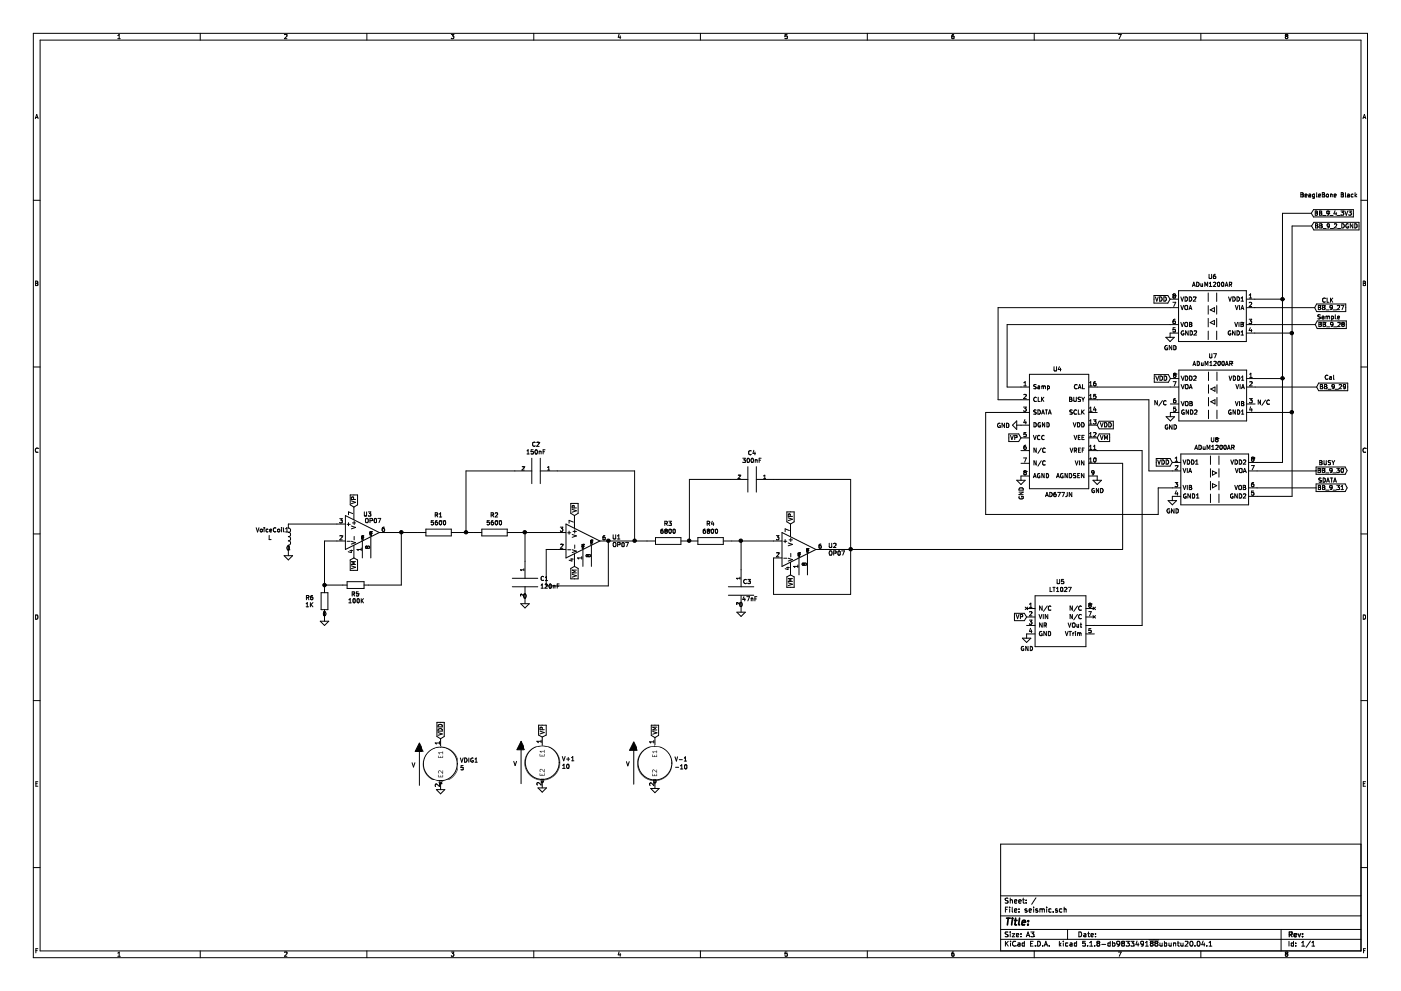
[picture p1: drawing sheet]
EESchema Schematic File Version 4
EELAYER 30 0
EELAYER END
$Descr A3 16535 11693
encoding utf-8
Sheet 1 1
Title ""
Date ""
Rev ""
Comp ""
Comment1 ""
Comment2 ""
Comment3 ""
Comment4 ""
$EndDescr
$Comp
L seismic:LT1027 U5
U 1 1
P 12515 7279
F 0 "U5" H 12515 7694 50  0000 C CNN
F 1 "LT1027" H 12515 7603 50  0000 C CNN
F 2 "" H 12515 6879 50  0001 C CNN
F 3 "" H 12515 6879 50  0001 C CNN
	1    12515 7279
	1    0    0    -1  
$EndComp
$Comp
L Isolator:ADuM1200AR U7
U 1 1
P 14314 4665
F 0 "U7" H 14314 5132 50  0000 C CNN
F 1 "ADuM1200AR" H 14314 5041 50  0000 C CNN
F 2 "Package_SO:SOIC-8_3.9x4.9mm_P1.27mm" H 14314 4265 50  0001 C CIN
F 3 "https://www.analog.com/media/en/technical-documentation/data-sheets/ADuM1200_1201.pdf" H 13864 5065 50  0001 C CNN
	1    14314 4665
	-1   0    0    -1  
$EndComp
$Comp
L Amplifier_Operational:OP07 U1
U 1 1
P 6880 6382
F 0 "U1" H 7224 6428 50  0000 L CNN
F 1 "OP07" H 7224 6337 50  0000 L CNN
F 2 "" H 6930 6432 50  0001 C CNN
F 3 "https://www.analog.com/media/en/technical-documentation/data-sheets/OP07.pdf" H 6930 6532 50  0001 C CNN
F 4 "X" H 6880 6382 50  0001 C CNN "Spice_Primitive"
F 5 "OP07" H 6880 6382 50  0001 C CNN "Spice_Model"
F 6 "Y" H 6880 6382 50  0001 C CNN "Spice_Netlist_Enabled"
F 7 "/home/paul/manuals/spice/Op07.mod" H 6880 6382 50  0001 C CNN "Spice_Lib_File"
F 8 "3 2 7 4 6" H 6880 6382 50  0001 C CNN "Spice_Node_Sequence"
	1    6880 6382
	1    0    0    -1  
$EndComp
$Comp
L pspice:R R2
U 1 1
P 5835 6282
F 0 "R2" V 5630 6282 50  0000 C CNN
F 1 "5600" V 5721 6282 50  0000 C CNN
F 2 "" H 5835 6282 50  0001 C CNN
F 3 "~" H 5835 6282 50  0001 C CNN
	1    5835 6282
	0    1    1    0   
$EndComp
$Comp
L pspice:VSOURCE V+1
U 1 1
P 6401 8998
F 0 "V+1" H 6629 9044 50  0000 L CNN
F 1 "10" H 6629 8953 50  0000 L CNN
F 2 "" H 6401 8998 50  0001 C CNN
F 3 "~" H 6401 8998 50  0001 C CNN
	1    6401 8998
	1    0    0    -1  
$EndComp
$Comp
L pspice:C C1
U 1 1
P 6195 6872
F 0 "C1" H 6373 6918 50  0000 L CNN
F 1 "120nF" H 6373 6827 50  0000 L CNN
F 2 "" H 6195 6872 50  0001 C CNN
F 3 "~" H 6195 6872 50  0001 C CNN
	1    6195 6872
	1    0    0    -1  
$EndComp
$Comp
L pspice:C C2
U 1 1
P 6325 5557
F 0 "C2" V 6010 5557 50  0000 C CNN
F 1 "150nF" V 6101 5557 50  0000 C CNN
F 2 "" H 6325 5557 50  0001 C CNN
F 3 "~" H 6325 5557 50  0001 C CNN
	1    6325 5557
	0    1    1    0   
$EndComp
$Comp
L pspice:0 #GND01
U 1 1
P 6401 9298
F 0 "#GND01" H 6401 9198 50  0001 C CNN
F 1 "0" H 6401 9387 50  0000 C CNN
F 2 "" H 6401 9298 50  0001 C CNN
F 3 "~" H 6401 9298 50  0001 C CNN
	1    6401 9298
	1    0    0    -1  
$EndComp
$Comp
L pspice:0 #GND03
U 1 1
P 7730 9303
F 0 "#GND03" H 7730 9203 50  0001 C CNN
F 1 "0" H 7730 9392 50  0000 C CNN
F 2 "" H 7730 9303 50  0001 C CNN
F 3 "~" H 7730 9303 50  0001 C CNN
	1    7730 9303
	1    0    0    -1  
$EndComp
$Comp
L pspice:0 #GND02
U 1 1
P 6195 7122
F 0 "#GND02" H 6195 7022 50  0001 C CNN
F 1 "0" H 6195 7211 50  0000 C CNN
F 2 "" H 6195 7122 50  0001 C CNN
F 3 "~" H 6195 7122 50  0001 C CNN
	1    6195 7122
	1    0    0    -1  
$EndComp
Text GLabel 6401 8698 1    50   Input ~ 0
VP
Text GLabel 6780 6082 1    50   Input ~ 0
VP
Text GLabel 6780 6682 3    50   Input ~ 0
VM
$Comp
L Amplifier_Operational:OP07 U2
U 1 1
P 9430 6482
F 0 "U2" H 9774 6528 50  0000 L CNN
F 1 "OP07" H 9774 6437 50  0000 L CNN
F 2 "" H 9480 6532 50  0001 C CNN
F 3 "https://www.analog.com/media/en/technical-documentation/data-sheets/OP07.pdf" H 9480 6632 50  0001 C CNN
F 4 "X" H 9430 6482 50  0001 C CNN "Spice_Primitive"
F 5 "OP07" H 9430 6482 50  0001 C CNN "Spice_Model"
F 6 "Y" H 9430 6482 50  0001 C CNN "Spice_Netlist_Enabled"
F 7 "/home/paul/manuals/spice/Op07.mod" H 9430 6482 50  0001 C CNN "Spice_Lib_File"
F 8 "3 2 7 4 6" H 9430 6482 50  0001 C CNN "Spice_Node_Sequence"
	1    9430 6482
	1    0    0    -1  
$EndComp
$Comp
L pspice:R R3
U 1 1
P 7885 6382
F 0 "R3" V 7680 6382 50  0000 C CNN
F 1 "6800" V 7771 6382 50  0000 C CNN
F 2 "" H 7885 6382 50  0001 C CNN
F 3 "~" H 7885 6382 50  0001 C CNN
	1    7885 6382
	0    1    1    0   
$EndComp
$Comp
L pspice:C C3
U 1 1
P 8745 6972
F 0 "C3" H 8870 7082 50  0000 R CNN
F 1 "47nF" H 8945 6877 50  0000 R CNN
F 2 "" H 8745 6972 50  0001 C CNN
F 3 "~" H 8745 6972 50  0001 C CNN
	1    8745 6972
	1    0    0    -1  
$EndComp
$Comp
L pspice:C C4
U 1 1
P 8875 5657
F 0 "C4" V 8560 5657 50  0000 C CNN
F 1 "300nF" V 8651 5657 50  0000 C CNN
F 2 "" H 8875 5657 50  0001 C CNN
F 3 "~" H 8875 5657 50  0001 C CNN
	1    8875 5657
	0    1    1    0   
$EndComp
$Comp
L pspice:0 #GND05
U 1 1
P 8745 7222
F 0 "#GND05" H 8745 7122 50  0001 C CNN
F 1 "0" H 8745 7311 50  0000 C CNN
F 2 "" H 8745 7222 50  0001 C CNN
F 3 "~" H 8745 7222 50  0001 C CNN
	1    8745 7222
	1    0    0    -1  
$EndComp
Text GLabel 9330 6182 1    50   Input ~ 0
VP
Text GLabel 9330 6782 3    50   Input ~ 0
VM
$Comp
L pspice:R R4
U 1 1
P 8385 6382
F 0 "R4" V 8180 6382 50  0000 C CNN
F 1 "6800" V 8271 6382 50  0000 C CNN
F 2 "" H 8385 6382 50  0001 C CNN
F 3 "~" H 8385 6382 50  0001 C CNN
	1    8385 6382
	0    1    1    0   
$EndComp
$Comp
L Device:L VoiceCoil1
U 1 1
P 3402 6332
F 0 "VoiceCoil1" H 3016 6412 50  0000 L CNN
F 1 "L" H 3163 6321 50  0000 L CNN
F 2 "" H 3402 6332 50  0001 C CNN
F 3 "~" H 3402 6332 50  0001 C CNN
	1    3402 6332
	1    0    0    -1  
$EndComp
Text GLabel 15481 2668 2    50   Input ~ 0
BB_9_2_DGND
Text GLabel 15477 2517 2    50   Input ~ 0
BB_9_4_3V3
Wire Wire Line
	6580 6482 6445 6482
Wire Wire Line
	6445 6482 6445 6912
Wire Wire Line
	6445 6912 7180 6912
Wire Wire Line
	7180 6912 7180 6382
Wire Wire Line
	7180 6382 7490 6382
Connection ~ 7180 6382
Wire Wire Line
	6580 6282 6195 6282
Wire Wire Line
	5585 6282 5500 6282
Wire Wire Line
	6195 6282 6195 6622
Connection ~ 6195 6282
Wire Wire Line
	6195 6282 6085 6282
Connection ~ 5500 6282
Wire Wire Line
	5500 6282 5425 6282
Wire Wire Line
	5500 5557 5500 6282
Wire Wire Line
	5500 5557 6075 5557
Wire Wire Line
	6575 5557 7490 5557
Wire Wire Line
	7490 5557 7490 6382
Connection ~ 7490 6382
Wire Wire Line
	7490 6382 7635 6382
Wire Wire Line
	10040 7012 10040 6482
Wire Wire Line
	9730 6482 10040 6482
Wire Wire Line
	9130 6382 8745 6382
Connection ~ 8745 6382
Wire Wire Line
	9125 5657 10040 5657
Wire Wire Line
	8745 6382 8745 6722
Connection ~ 10040 6482
Wire Wire Line
	10040 5657 10040 6482
Wire Wire Line
	8635 6382 8745 6382
Wire Wire Line
	8135 6382 8135 5657
Wire Wire Line
	8135 5657 8625 5657
Connection ~ 8135 6382
Wire Wire Line
	10040 7012 9130 7012
Wire Wire Line
	9130 7012 9130 6582
Wire Wire Line
	14814 4465 15137 4465
$Comp
L Isolator:ADuM1200AR U8
U 1 1
P 14336 5655
F 0 "U8" H 14336 6122 50  0000 C CNN
F 1 "ADuM1200AR" H 14336 6031 50  0000 C CNN
F 2 "Package_SO:SOIC-8_3.9x4.9mm_P1.27mm" H 14336 5255 50  0001 C CIN
F 3 "https://www.analog.com/media/en/technical-documentation/data-sheets/ADuM1200_1201.pdf" H 13886 6055 50  0001 C CNN
	1    14336 5655
	1    0    0    -1  
$EndComp
$Comp
L Isolator:ADuM1200AR U6
U 1 1
P 14309 3731
F 0 "U6" H 14309 4198 50  0000 C CNN
F 1 "ADuM1200AR" H 14309 4107 50  0000 C CNN
F 2 "Package_SO:SOIC-8_3.9x4.9mm_P1.27mm" H 14309 3331 50  0001 C CIN
F 3 "https://www.analog.com/media/en/technical-documentation/data-sheets/ADuM1200_1201.pdf" H 13859 4131 50  0001 C CNN
	1    14309 3731
	-1   0    0    -1  
$EndComp
Wire Wire Line
	14809 3531 15137 3531
Wire Wire Line
	15137 5455 14836 5455
Connection ~ 15137 3531
Wire Wire Line
	15137 3531 15137 4465
Connection ~ 15137 4465
Wire Wire Line
	15137 4465 15137 5455
Wire Wire Line
	14836 5855 15248 5855
Wire Wire Line
	14814 4865 15248 4865
Connection ~ 15248 4865
Wire Wire Line
	15248 4865 15248 5855
Wire Wire Line
	15137 2517 15137 3531
Wire Wire Line
	15137 2517 15477 2517
Wire Wire Line
	15248 2668 15481 2668
Text GLabel 15515 3631 2    50   Input ~ 0
BB_9_27
Text GLabel 15522 3831 2    50   Input ~ 0
BB_9_28
Text GLabel 15538 4565 2    50   Input ~ 0
BB_9_29
Text GLabel 15533 5554 2    50   Output ~ 0
BB_9_30
Text GLabel 15534 5755 2    50   Output ~ 0
BB_9_31
Text Notes 15744 3579 2    50   ~ 0
CLK
Wire Wire Line
	14809 3831 15522 3831
Text Notes 15822 3776 2    50   ~ 0
Sample\n
Wire Wire Line
	14814 4565 15538 4565
Text Notes 15756 4489 2    50   ~ 0
Cal\n
Wire Wire Line
	14809 3931 15248 3931
Wire Wire Line
	15248 2668 15248 3931
Connection ~ 15248 3931
Wire Wire Line
	15248 3931 15248 4865
Wire Wire Line
	14836 5555 15533 5555
Wire Wire Line
	15533 5555 15533 5554
Wire Wire Line
	14836 5755 15534 5755
Text Notes 15760 5496 2    50   ~ 0
BUSY
Text Notes 15780 5703 2    50   ~ 0
SDATA
Text Notes 14995 4784 2    50   ~ 0
N/C\n
Text Notes 13776 4790 2    50   ~ 0
N/C\n
Text GLabel 7730 8703 1    50   Input ~ 0
VM
$Comp
L pspice:VSOURCE V-1
U 1 1
P 7730 9003
F 0 "V-1" H 7958 9049 50  0000 L CNN
F 1 "-10" H 7958 8958 50  0000 L CNN
F 2 "" H 7730 9003 50  0001 C CNN
F 3 "~" H 7730 9003 50  0001 C CNN
	1    7730 9003
	1    0    0    -1  
$EndComp
$Comp
L pspice:VSOURCE VDIG1
U 1 1
P 5199 9015
F 0 "VDIG1" H 5427 9061 50  0000 L CNN
F 1 "5" H 5427 8970 50  0000 L CNN
F 2 "" H 5199 9015 50  0001 C CNN
F 3 "~" H 5199 9015 50  0001 C CNN
	1    5199 9015
	1    0    0    -1  
$EndComp
$Comp
L pspice:0 #GND07
U 1 1
P 5199 9315
F 0 "#GND07" H 5199 9215 50  0001 C CNN
F 1 "0" H 5199 9404 50  0000 C CNN
F 2 "" H 5199 9315 50  0001 C CNN
F 3 "~" H 5199 9315 50  0001 C CNN
	1    5199 9315
	1    0    0    -1  
$EndComp
Text GLabel 5199 8715 1    50   Input ~ 0
VDD
Text GLabel 12948 5015 2    50   Input ~ 0
VDD
Text GLabel 12948 5165 2    50   Input ~ 0
VM
Text GLabel 12048 5165 0    50   Input ~ 0
VP
$Comp
L power:GND #PWR02
U 1 1
P 12048 5615
F 0 "#PWR02" H 12048 5365 50  0001 C CNN
F 1 "GND" V 12053 5487 50  0000 R CNN
F 2 "" H 12048 5615 50  0001 C CNN
F 3 "" H 12048 5615 50  0001 C CNN
	1    12048 5615
	1    0    0    -1  
$EndComp
$Comp
L power:GND #PWR04
U 1 1
P 12948 5615
F 0 "#PWR04" H 12948 5365 50  0001 C CNN
F 1 "GND" H 12953 5442 50  0000 C CNN
F 2 "" H 12948 5615 50  0001 C CNN
F 3 "" H 12948 5615 50  0001 C CNN
	1    12948 5615
	1    0    0    -1  
$EndComp
$Comp
L power:GND #PWR01
U 1 1
P 12048 5015
F 0 "#PWR01" H 12048 4765 50  0001 C CNN
F 1 "GND" V 12053 4887 50  0000 R CNN
F 2 "" H 12048 5015 50  0001 C CNN
F 3 "" H 12048 5015 50  0001 C CNN
	1    12048 5015
	0    1    1    0   
$EndComp
$Comp
L seismic:AD677JN U4
U 1 1
P 12498 5065
F 0 "U4" H 12480 5777 50  0000 C CNN
F 1 "AD677JN" H 12498 4295 50  0000 C CNN
F 2 "" H 12548 4415 50  0001 C CNN
F 3 "" H 12548 4415 50  0001 C CNN
	1    12498 5065
	1    0    0    -1  
$EndComp
Text GLabel 13809 3531 0    50   Input ~ 0
VDD
Text GLabel 13814 4465 0    50   Input ~ 0
VDD
Text Notes 15340 2337 0    50   ~ 0
BeagleBone Black\n
Text GLabel 13836 5455 0    50   Input ~ 0
VDD
$Comp
L power:GND #PWR05
U 1 1
P 13809 3931
F 0 "#PWR05" H 13809 3681 50  0001 C CNN
F 1 "GND" H 13814 3758 50  0000 C CNN
F 2 "" H 13809 3931 50  0001 C CNN
F 3 "" H 13809 3931 50  0001 C CNN
	1    13809 3931
	1    0    0    -1  
$EndComp
$Comp
L power:GND #PWR06
U 1 1
P 13814 4865
F 0 "#PWR06" H 13814 4615 50  0001 C CNN
F 1 "GND" H 13819 4692 50  0000 C CNN
F 2 "" H 13814 4865 50  0001 C CNN
F 3 "" H 13814 4865 50  0001 C CNN
	1    13814 4865
	1    0    0    -1  
$EndComp
$Comp
L power:GND #PWR07
U 1 1
P 13836 5855
F 0 "#PWR07" H 13836 5605 50  0001 C CNN
F 1 "GND" H 13841 5682 50  0000 C CNN
F 2 "" H 13836 5855 50  0001 C CNN
F 3 "" H 13836 5855 50  0001 C CNN
	1    13836 5855
	1    0    0    -1  
$EndComp
Wire Wire Line
	12948 4565 13814 4565
Wire Wire Line
	14809 3631 15515 3631
Wire Wire Line
	11885 3831 13809 3831
Wire Wire Line
	11885 3831 11885 4565
Wire Wire Line
	11885 4565 12048 4565
Wire Wire Line
	13809 3631 11778 3631
Wire Wire Line
	11778 3631 11778 4715
Wire Wire Line
	11778 4715 12048 4715
Wire Wire Line
	12048 4865 11632 4865
Wire Wire Line
	11632 4865 11632 6070
Wire Wire Line
	11632 6070 13669 6070
Wire Wire Line
	13669 6070 13669 5755
Wire Wire Line
	13669 5755 13836 5755
Wire Wire Line
	13836 5555 13561 5555
Wire Wire Line
	13561 5555 13561 4715
Wire Wire Line
	13561 4715 12948 4715
Text GLabel 12115 7279 0    50   Input ~ 0
VP
$Comp
L power:GND #PWR03
U 1 1
P 12115 7479
F 0 "#PWR03" H 12115 7229 50  0001 C CNN
F 1 "GND" H 12120 7306 50  0000 C CNN
F 2 "" H 12115 7479 50  0001 C CNN
F 3 "" H 12115 7479 50  0001 C CNN
	1    12115 7479
	1    0    0    -1  
$EndComp
Wire Wire Line
	12915 7379 13481 7379
Wire Wire Line
	12948 5315 13481 5315
Wire Wire Line
	13481 5315 13481 7379
Wire Wire Line
	10040 6482 13248 6482
Wire Wire Line
	12948 5465 13248 5465
Wire Wire Line
	13248 5465 13248 6482
$Comp
L pspice:R R1
U 1 1
P 5175 6282
F 0 "R1" V 4970 6282 50  0000 C CNN
F 1 "5600" V 5061 6282 50  0000 C CNN
F 2 "" H 5175 6282 50  0001 C CNN
F 3 "~" H 5175 6282 50  0001 C CNN
	1    5175 6282
	0    1    1    0   
$EndComp
Text GLabel 4176 5982 1    50   Input ~ 0
VP
Text GLabel 4176 6582 3    50   Input ~ 0
VM
Wire Wire Line
	3402 6182 3976 6182
$Comp
L Amplifier_Operational:OP07 U3
U 1 1
P 4276 6282
F 0 "U3" H 4285 6498 50  0000 L CNN
F 1 "OP07" H 4301 6421 50  0000 L CNN
F 2 "" H 4326 6332 50  0001 C CNN
F 3 "https://www.analog.com/media/en/technical-documentation/data-sheets/OP07.pdf" H 4326 6432 50  0001 C CNN
	1    4276 6282
	1    0    0    -1  
$EndComp
Wire Wire Line
	3976 6382 3831 6382
Connection ~ 4736 6282
Wire Wire Line
	4736 6282 4925 6282
Wire Wire Line
	4576 6282 4736 6282
Wire Wire Line
	4736 6903 4347 6903
Wire Wire Line
	4736 6282 4736 6903
$Comp
L Device:R R5
U 1 1
P 4197 6903
F 0 "R5" V 4303 6901 50  0000 C CNN
F 1 "100K" V 4383 6911 50  0000 C CNN
F 2 "" V 4127 6903 50  0001 C CNN
F 3 "~" H 4197 6903 50  0001 C CNN
	1    4197 6903
	0    1    1    0   
$EndComp
$Comp
L Device:R R6
U 1 1
P 3831 7094
F 0 "R6" H 4007 7056 50  0000 C CNN
F 1 "1K" H 4009 7141 50  0000 C CNN
F 2 "" V 3761 7094 50  0001 C CNN
F 3 "~" H 3831 7094 50  0001 C CNN
	1    3831 7094
	-1   0    0    1   
$EndComp
$Comp
L pspice:0 #GND06
U 1 1
P 3831 7331
F 0 "#GND06" H 3831 7231 50  0001 C CNN
F 1 "0" H 3831 7420 50  0000 C CNN
F 2 "" H 3831 7331 50  0001 C CNN
F 3 "~" H 3831 7331 50  0001 C CNN
	1    3831 7331
	1    0    0    -1  
$EndComp
Wire Wire Line
	3831 7244 3831 7331
Wire Wire Line
	3831 6382 3831 6903
Connection ~ 3831 6903
Wire Wire Line
	3831 6903 3831 6944
Wire Wire Line
	3830 6903 3831 6903
Wire Wire Line
	3831 6903 4047 6903
$Comp
L pspice:0 #GND04
U 1 1
P 3402 6555
F 0 "#GND04" H 3402 6455 50  0001 C CNN
F 1 "0" H 3402 6644 50  0000 C CNN
F 2 "" H 3402 6555 50  0001 C CNN
F 3 "~" H 3402 6555 50  0001 C CNN
	1    3402 6555
	1    0    0    -1  
$EndComp
Wire Wire Line
	3402 6482 3402 6555
$EndSCHEMATC
